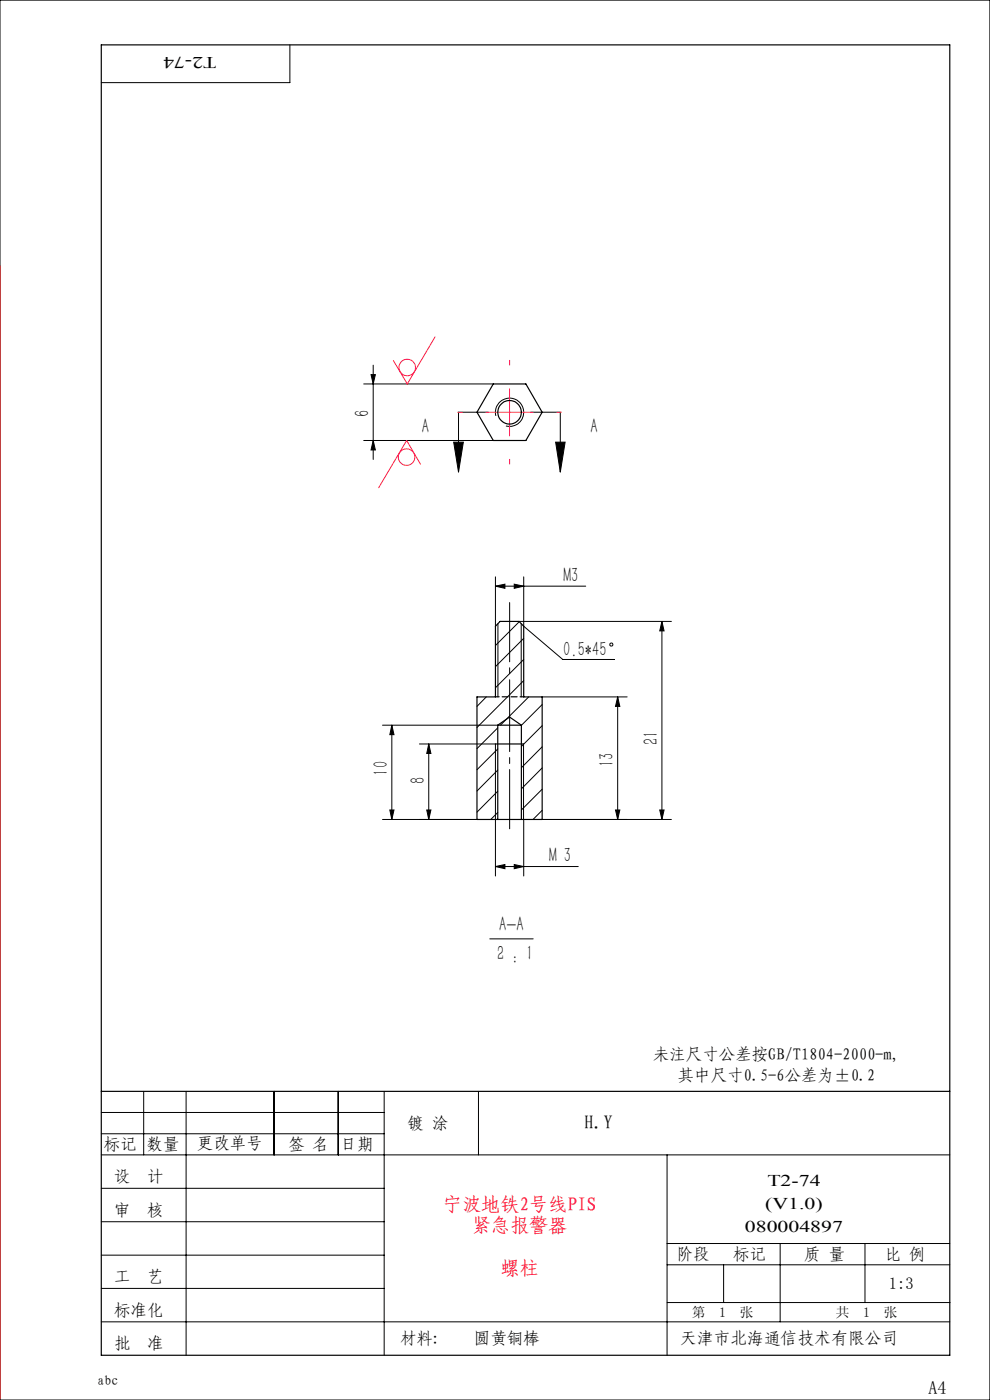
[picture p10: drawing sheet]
<svg xmlns="http://www.w3.org/2000/svg" width="210mm" height="297mm" viewBox="0 0 210 297" stroke-linecap="round" stroke-linejoin="round" font-family="sans-serif">
<g fill="none" stroke="#000" stroke-width=".21">
<path d="M0 0h210v297h-210zM61.5 9.5v8h-40M78.7 79.5h.9l-.4 2zM79.2 77.5v20M77.2 93.4h27.4M77.2 81.5h27.4M79.2 93.4l.4 2.1h-.9zM96.2 93.8h2.1l-1 6.4zM103.6 87.5h-6.3v12.7M105.2 88.2a3 3 0 0 1 2.7-3.7 3 3 0 0 1 3.2 3.3 3 3 0 0 1-3.8 2.6M112.5 87.5h6.4v12.7M117.9 93.8h2l-1 6.4z"/>
<path d="M105.1 124.4l2-.5v.9zM105.1 122.4v10.5M105.1 124.4h19.1M105.6 132.3v15.5M109.1 123.9l2 .5-2 .4zM110.1 131.8h32.3M110.1 131.9l-5 5M110.6 132.3v15.5M111.1 122.4v10.5l8.3 7h10.8M111.1 135.4l-6 6M111.1 139.9l-6 6M140.4 131.8l.5 2h-1z"/>
<path d="M140.4 131.8v42M81.1 153.8h24.5M83.1 153.8l.5 2.1h-.9zM83.1 153.8v20M89 157.8h16.1v28M90.9 157.8l.5 2h-.9zM90.9 157.8v16M103.2 147.8l-2 2.1M105.6 154.4l-4.4 4.4M105.6 158.9l-4.4 4.4M111.1 157.8v16M111.1 144.4l-9.9 9.9"/>
<path d="M112.1 147.8l-5.9 6M115 147.8h18M115 149.5l-4.4 4.4M115 153.9l-4.4 4.5M115 158.4l-4.4 4.5M131 147.8l.5 2.1h-.9zM131 147.8v26M81.1 173.8h20.1M82.7 171.8h.9l-.5 2zM90.5 171.8h.9l-.5 2zM105.6 163.4l-4.4 4.4M105.6 167.8l-4.4 4.5"/>
<path d="M105.6 172.4l-1.5 1.4M111.1 173.8v12M115 162.9l-4.4 4.5M115 167.4l-4.4 4.4M115 171.9l-1.9 1.9M130.6 171.8h.9l-.5 2zM139.9 171.8h1l-.5 2zM142.4 173.8h-27.4M103.9 199.2h9.2M105.1 183.8l2-.4v.9zM105.1 183.8h17.6M109.1 183.4l2 .4-2 .5z"/>
<path d="M21.5 236h60M30.5 231.5v13.5M39.5 231.5v56M58.1 231.5v13.5M71.8 231.5v13.5M81.5 231.5v56M101.5 231.5v13.5M21.5 240.5h60M21.5 245h180M21.5 252.1h60M21.5 259.2h60M141.5 245v42.5"/>
<path d="M21.5 266.3h60M21.5 273.3h60M141.5 268.3h60M141.5 263.8h60M141.5 276.3h60M153.5 268.3v8M165.5 263.8v16.6M183.5 263.8v12.5M21.5 280.4h180"/>
<circle cx="129.7" cy="136.7" r=".32"/>
</g>
<g fill="none" stroke="#ff0080" stroke-width=".21">
<path d="M92.3 71.5l-5.9 10-3-5M89.2 98.5l-2.9-5.1-6 10.1M103.1 87.5h10M108.1 82.5v10"/>
<circle cx="86.4" cy="77.9" r="1.75"/>
<circle cx="86.2" cy="97" r="1.75"/>
</g>
<path d="M108.1 175.8v-48" fill="none" stroke="#000" stroke-width=".21" stroke-dasharray="15.2 1.3 1.3 1.3" stroke-dashoffset="2.7"/>
<g fill="none" stroke="#000" stroke-width=".25">
<path d="M21.5 9.5h180v278h-180zM104.6 81.5h6.9l3.5 6-3.5 5.9h-6.9l-3.4-5.9zM105.1 157.8h6M105.6 153.8l2.5-1.7 2.5 1.7M105.6 153.8h5M105.6 153.8v20M110.6 153.8v20M105.6 173.8h5M105.6 173.8h-4.4v-26h3.9v-14.9l1-1.1h4l1 1.1v14.9h3.9v26h-4.4M21.5 231.5h180"/>
<circle cx="108.1" cy="87.4" r="2.51"/>
</g>
<path d="M0 56.4v240.6" fill="none" stroke="#f00" stroke-width=".21"/>
<path d="M108.1 77.4v-1M98.1 87.4h-1M108.1 97.4v1M118.1 87.4h1" fill="none" stroke="#ff0080" stroke-width=".21" stroke-dasharray="15.2 1.3 1.3 1.3"/>
<path d="M105.1 147.8h6" fill="none" stroke="#000" stroke-width=".25" stroke-dasharray="1.3 .6" stroke-dashoffset=".5"/>
<g fill="#000">
<path d="M79.2 93.4l.4 2.1h-.9zM78.7 79.5h.9l-.4 2z"/>
<path d="M96.2 93.8h2.1l-1 6.4zM117.9 93.8h2l-1 6.4z"/>
<path d="M105.1 124.4l2-.5v.9zM109.1 123.9l2 .5-2 .4z"/>
<path d="M131 147.8l.5 2.1h-.9zM130.6 171.8h.9l-.5 2zM90.9 157.8l.5 2h-.9zM90.5 171.8h.9l-.5 2zM83.1 153.8l.5 2.1h-.9zM82.7 171.8h.9l-.5 2z"/>
<path d="M139.9 171.8h1l-.5 2zM140.4 131.8l.5 2h-1z"/>
<path d="M109.1 183.4l2 .4-2 .5zM105.1 183.8l2-.4v.9z"/>
</g>
<g font-size="4.4">
<text x="78.3" y="88.6" transform="rotate(-90 78.3 88.6)">6</text>
<text x="89.5" y="91.9">A</text>
<text x="125.2" y="91.9">A</text>
<text x="119.6" y="123.5">M3</text>
<text x="119.5" y="139.1">0.5*45</text>
<text x="139.5" y="158.1" transform="rotate(-90 139.5 158.1)">21</text>
<text x="82.3" y="164.5" transform="rotate(-90 82.3 164.5)">10</text>
<text x="90.1" y="166.3" transform="rotate(-90 90.1 166.3)">8</text>
<text x="130.2" y="162.7" transform="rotate(-90 130.2 162.7)">13</text>
<text x="116.5" y="183">M 3</text>
<text x="105.9" y="197.4">A-A</text>
<text x="105.4" y="203.6">2 : 1</text>
</g>
<text font-size="4.1" x="123.9" y="239.5">H.Y</text>
<g font-size="4.1" fill="#f00">
<text x="93.9" y="256.9">宁波地铁2号线PIS</text>
<text x="100.1" y="261.4">紧急报警器</text>
<text x="106.2" y="270.4">螺柱</text>
</g>
<text font-size="3.9" x="196.9" y="295.8">A4</text>
<text font-size="3.6" x="144.3" y="285.1">天津市北海通信技术有限公司</text>
<g font-size="3.5">
<text x="45.9" y="12.1" transform="rotate(-180 45.9 12.1)">T2-74</text>
<text x="138.5" y="224.8">未注尺寸公差按GB/T1804-2000-m,</text>
<text x="143.8" y="229.3">其中尺寸0.5-6公差为±0.2</text>
<text x="86.5" y="239.5">镀 涂</text>
<text x="22.1" y="243.9">标记</text>
<text x="31.1" y="243.9">数量</text>
<text x="41.8" y="243.8">更改单号</text>
<text x="61.1" y="243.9">签 名</text>
<text x="72.3" y="243.9">日期</text>
<text x="24.2" y="250.8">设</text>
<text x="31.2" y="250.8">计</text>
<text x="162.8" y="251.5">T2-74</text>
<text x="24.2" y="257.9">审</text>
<text x="31.2" y="257.9">核</text>
<text x="162.3" y="256.5">(V1.0)</text>
<text x="158" y="261.5">080004897</text>
<text x="143.5" y="267.3">阶段</text>
<text x="155.5" y="267.3">标记</text>
<text x="170.6" y="267.3">质 量</text>
<text x="187.7" y="267.4">比 例</text>
<text x="24.2" y="272.1">工</text>
<text x="31.2" y="272.1">艺</text>
<text x="188.6" y="273.5">1:3</text>
<text x="24.2" y="279.2">标准化</text>
<text x="24.2" y="286.2">批</text>
<text x="31.2" y="286.2">准</text>
<text x="84.9" y="285.2">材料:</text>
<text x="100.6" y="285.2">圆黄铜棒</text>
</g>
<g font-size="2.9">
<text x="146.8" y="279.4">第</text>
<text x="152.6" y="279.4">1</text>
<text x="156.9" y="279.4">张</text>
<text x="177.3" y="279.4">共</text>
<text x="183.1" y="279.4">1</text>
<text x="187.5" y="279.4">张</text>
<text x="20.7" y="293.8">abc</text>
</g>
</svg>
